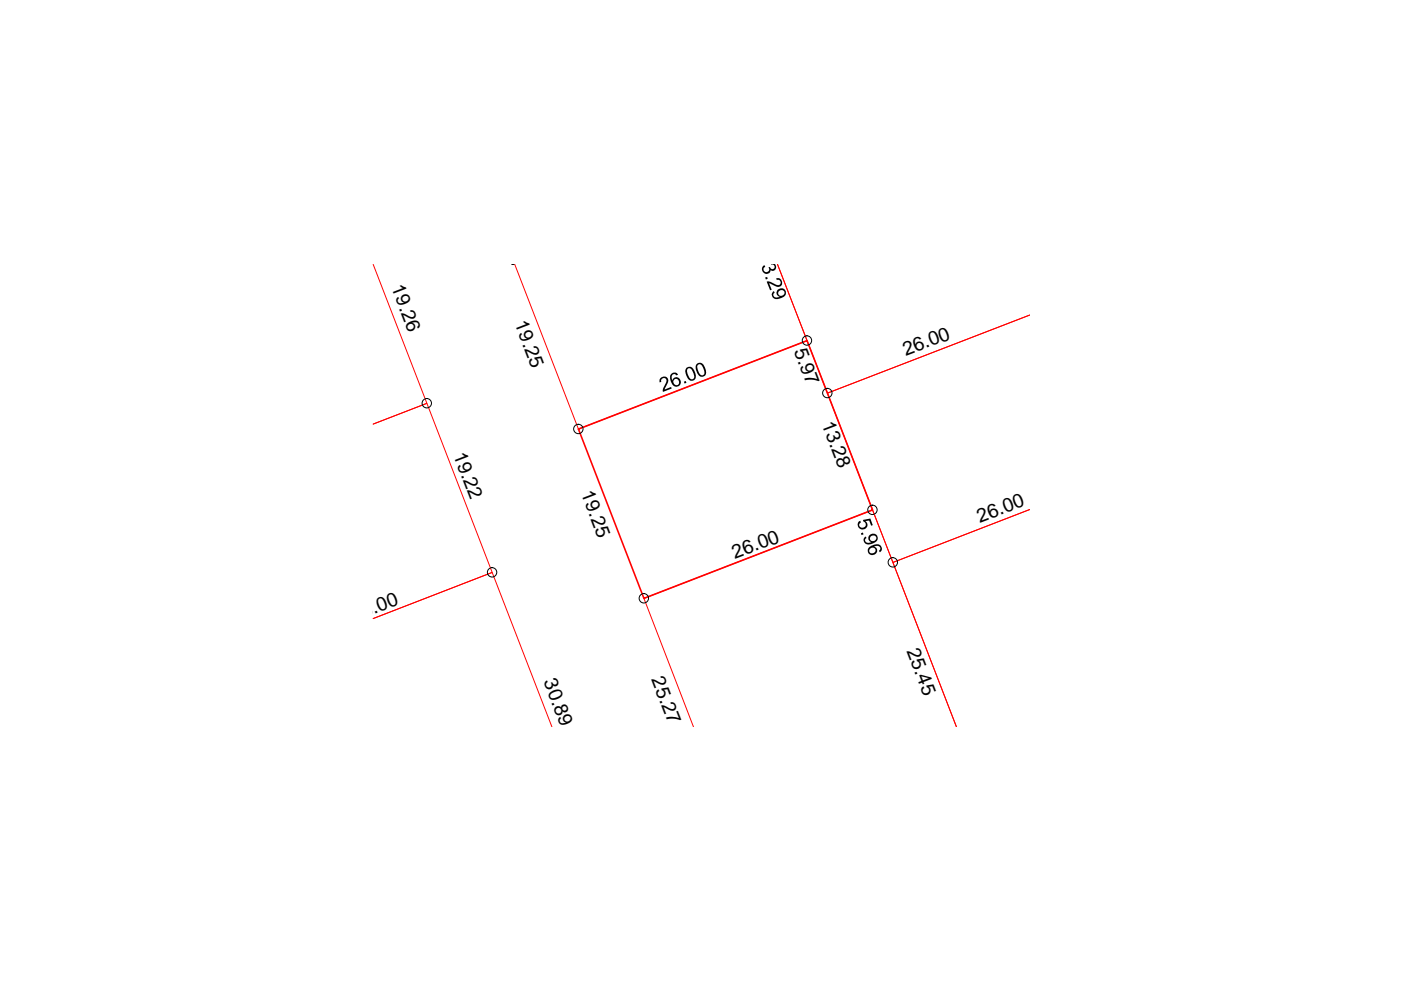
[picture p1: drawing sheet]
<svg xmlns="http://www.w3.org/2000/svg" width="297mm" height="210mm" viewBox="0 0 297 210" stroke-linecap="round" stroke-linejoin="round" font-family="sans-serif">
<path d="M79.1 56l11.4 29.5-11.4 4.4 11.4-4.4 13.9 35.9-25.3 9.7 25.3-9.7 12.6 32.7M109.1 56l13.5 35 48.5-18.8-6.3-16.2 10.6 27.4 42.9-16.6-42.9 16.6 13.9 35.9 29-11.3-29 11.3 13.5 34.8-17.8-46-48.5 18.8 10.5 27.2" fill="none" stroke="#f00" stroke-width=".21"/>
<path d="M122.6 91l48.5-18.8 13.9 35.9-48.5 18.8z" fill="none" stroke="#f00" stroke-width=".34"/>
<g fill="none" stroke="#000" stroke-width=".21">
<path d="M108.5 56h.5"/>
<circle cx="171.1" cy="72.2" r=".99"/>
<circle cx="90.5" cy="85.5" r=".99"/>
<circle cx="122.6" cy="91" r=".99"/>
<circle cx="175.4" cy="83.3" r=".99"/>
<circle cx="185" cy="108.1" r=".99"/>
<circle cx="189.3" cy="119.2" r=".99"/>
<circle cx="104.3" cy="121.3" r=".99"/>
<circle cx="136.5" cy="126.9" r=".99"/>
</g>
<g fill="#000">
<path d="M161.8 56.4l.3-.2 .2 .4-.4 .3 .1 .5 .6 .3 .5-.4v-.4l-.2-.2 .3-.1 .4 .5 .5-.2 .2-.3-.2-.3-.7-.3h.6a.67 .67 0 0 1 .5 1l-.1 .2-.5 .2-.5-.2-.1 .5-.2 .2-.7 .2-.5-.2-.3-.5-.1-.5zM162.2 58.8l.4-.1 .2 .4-.4 .2zM162.6 59.7h.6l1.4 .7 .5 .1 .4-.3v-.5l-.3-.3h-.5l-.1-.4h.6l.5 .4 .1 .8-.3 .5-.7 .1-1.7-.7 .5 1.3-.3 .2zM140 80.1l.6-.3h.5l.5 .5v.7l-.7 1.6 1.4-.6 .1 .4-1.9 .7v-.6l.8-1.5v-.4l-.3-.4h-.5l-.3 .3v.5l-.3 .1-.1-.6zM145 80.9l.4-.1 .1 .4-.3 .1zM181.9 110.7l.5-.3 .1 .3-.3 .5v.3l.4 .4 .5-.1 .4-.2 .1-.6-.3-.3-.3-.1v-.4l1.5-.3 .5 1.4-.3 .2-.4-1.1-.8 .1 .4 .4v.7l-.6 .6-.6 .1-.5-.3-.3-.3-.1-.4zM182.5 113.1l.4-.2 .2 .4-.4 .2z"/>
<path d="M142.4 79.2l.4-.2h.5l.5 .5h-.5a.65 .65 0 0 0-.8 .1 .65 .65 0 0 0 0 .9v.2l.2-.4 .4-.3 .7 .1 .5 .6v.8l-.3 .3-.5 .2h-.4l-.5-.4-.5-1.3v-.6zM143 80.4l-.3 .4 .1 .5 .5 .4 .4-.1 .3-.3-.2-.7-.2-.3z"/>
<path d="M145.5 78l.3-.2h.6l.7 .5 .4 1.2-.1 .8-.2 .3-.8 .1-.6-.5-.5-1.3zM145.8 78.2l-.1 .7 .4 1.2 .4 .3 .5-.1 .2-.6-.5-1.3-.5-.3z"/>
<path d="M147.7 77.2l.5-.3h.4l.6 .5 .5 1.6-.3 .7-.8 .2-.6-.4-.5-1.4v-.5zM148 77.3l-.2 .3 .1 .7 .3 .8 .4 .4a.63 .63 0 0 0 .7-.3 .63 .63 0 0 0-.1-.8l-.5-1.1-.3-.1z"/>
<path d="M163.8 61.9l.3-.2 .2 .4-.3 .3 .2 .5 .3 .2 .7-.1 .1-.1-.3-.1-.3-.4v-.7l.7-.5 .5-.1 .6 .4 .1 .9-.6 .6-1.1 .4h-.5l-.3-.1-.4-.5-.1-.4zM165 62.1a.65 .65 0 0 0 1.3 0 .65 .65 0 0 0-1.3 0z"/>
<path d="M183.3 114l.3-.3 .1 .4-.3 .2v.4l.6 .4 .8-.2-.4-.1-.3-.5 .1-.7 .6-.4h.6l.4 .1 .3 .5v.5l-.5 .7-1 .4h-.7l-.3-.1-.4-.4-.1-.6zM184.4 114.1a.65 .65 0 0 0 1.3 0 .65 .65 0 0 0-1.3 0z"/>
<path d="M184.2 116.2l1-.7 1-.1 .6 .3 .2 .8-.5 .6-.1-.3 .2-.3v-.5l-.4-.3-.9 .2 .6 .5 .1 .6-.5 .5-.8 .2-.6-.5-.1-.7zM184.6 116.2l-.3 .5 .2 .5 .6 .1 .4-.3 .1-.5-.2-.3-.4-.1z"/>
</g>
<g font-size="4.1">
<text x="82.9" y="60.9" transform="rotate(69 82.9 60.9)">19.26</text>
<text x="109.1" y="68.5" transform="rotate(69 109.1 68.5)">19.25</text>
<text x="168.3" y="74.4" transform="rotate(69 168.3 74.4)">5.97</text>
<text x="192" y="75.5" transform="rotate(-21 192 75.5)">26.00</text>
<text x="174.2" y="89.9" transform="rotate(69 174.2 89.9)">13.28</text>
<text x="96.1" y="96.4" transform="rotate(69 96.1 96.4)">19.22</text>
<text x="123.1" y="104.6" transform="rotate(69 123.1 104.6)">19.25</text>
<text x="207.8" y="110.9" transform="rotate(-21 207.8 110.9)">26.00</text>
<text x="155.8" y="118.6" transform="rotate(-21 155.8 118.6)">26.00</text>
<text x="75" y="131.8" transform="rotate(-21 75 131.8)">26.00</text>
<text x="192.2" y="138" transform="rotate(69 192.2 138)">25.45</text>
<text x="115.2" y="144.5" transform="rotate(69 115.2 144.5)">30.89</text>
<text x="138.1" y="144.1" transform="rotate(69 138.1 144.1)">25.27</text>
</g>
</svg>
